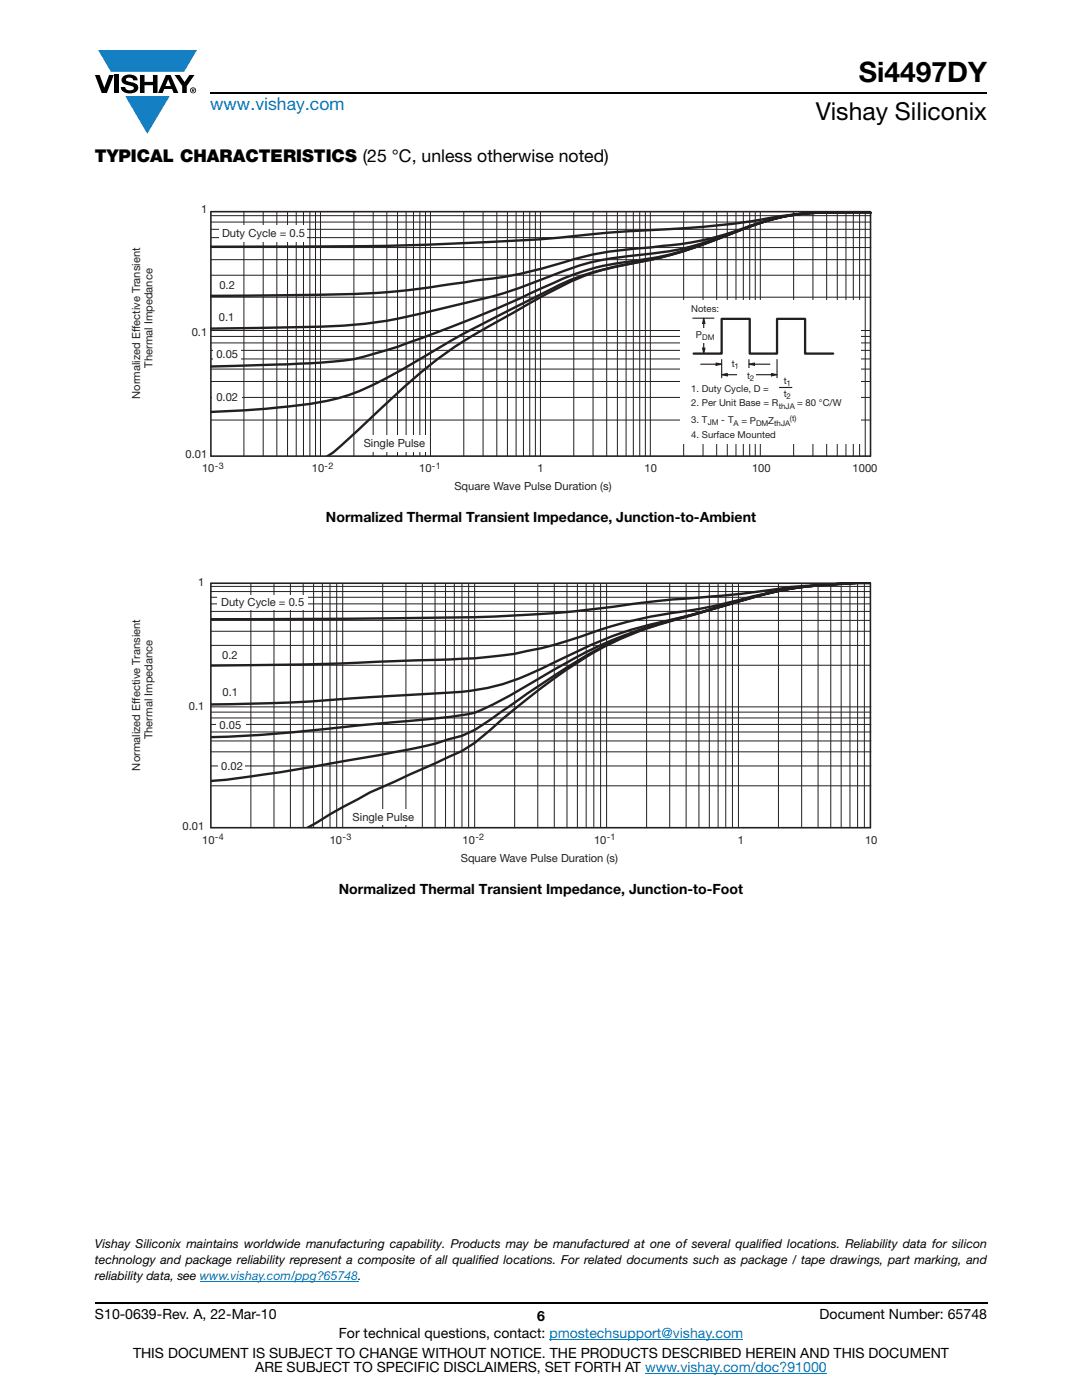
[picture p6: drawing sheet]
<svg xmlns="http://www.w3.org/2000/svg" width="216mm" height="279mm" viewBox="0 0 216 279" stroke-linecap="round" stroke-linejoin="round" font-family="sans-serif">
<g fill="#147fc3">
<path d="M19.6 10h19.7l-2.6 4.3h-1.1h-13.5z"/>
<path d="M25 19.2h8.9l-4.5 7.5z"/>
</g>
<g fill="#000">
<path d="M18.9 15h1l.9 2.5 1-2.5h.9l-1.4 3.6h-1zM22.9 15h.9v3.6h-.9zM24.6 15.3a2.1 2.1 0 0 1 2.8 .3l.1 .4h-.9a.79 .79 0 0 0-.7-.5 .79 .79 0 0 0-.8 .4l.3 .3 1 .2a1.08 1.08 0 0 1 1.2 1 1.08 1.08 0 0 1-1.1 1.2 1.73 1.73 0 0 1-2.4-1.2h.9a.96 .96 0 0 0 .8 .6 .96 .96 0 0 0 .9-.4 1.31 1.31 0 0 0-1.2-.6 1.03 1.03 0 0 1-1.1-.6 1.03 1.03 0 0 1 .2-1.1zM27.9 15h.9v1.3h1.7v-1.3h.9v3.6h-.9v-1.6h-1.7v1.6h-.9zM34.8 15h1.1l.9 1.4 1-1.4h1l-1.5 2.2v1.4h-.9v-1.4z"/>
<path d="M33.6 15.9l.5 1.3h-1.1zM33.1 15l-1.6 3.6h1l.3-.8h1.5l.3 .8h1l-1.6-3.6z"/>
<path d="M38.4 17.8h.2v.2h-.2zM38.3 17.7v.7h.1v-.3l.4 .3-.2-.3 .2-.2-.1-.2z"/>
<path d="M38.1 18a.46 .46 0 0 1 .9 0 .46 .46 0 0 1-.9 0zM37.9 18a.6 .6 0 0 0 1.2 0 .6 .6 0 0 0-1.2 0z"/>
</g>
<path d="M42 18.6h155M18.9 260h178.1" fill="none" stroke="#000" stroke-width=".36"/>
<path d="M39.9 255.7h31.6M109.6 267.3h38.7M128.7 274h36.3" fill="none" stroke="#007ec4" stroke-width=".2"/>
<path d="M26.1 40.6h149v57.7h-149z" fill="#fff"/>
<g fill="none" stroke="#231f20" stroke-width=".2">
<path d="M42.2 45.8h131.6M42.2 44.3h131.6M42.2 47.4h131.6M42.2 59.3h131.6M42.2 54.9h131.6M42.2 51.8h131.6M42.2 49.4h131.6M42.2 43h131.6M48.7 42.2v48.9M52.5 42.2v48.9M55.2 42.2v48.9M57.4 42.2v48.9"/>
<path d="M59.1 42.2v48.9M60.6 42.2v48.9M61.8 42.2v48.9M63 42.2v48.9M63.9 42.2v48.9M42.2 66h131.3M42.2 79.3h131.3M42.2 76.1h131.3M42.2 73.7h131.3M42.2 71.6h131.3M42.2 69.9h131.3M42.2 68.4h131.3"/>
<path d="M42.2 67.1h131.3M42.2 83.8h131.3"/>
</g>
<path d="M169.3 42.3a93.6 93.6 0 0 0-20 1.9 276.3 276.3 0 0 1-25.6 2.1h-1.3a363.9 363.9 0 0 1-33.1 2.4 1208.5 1208.5 0 0 1-47.3 .5M169.6 42.3h4.2M173.8 42.3h-4a50.9 50.9 0 0 0-17.6 2l-1 .4a236.5 236.5 0 0 1-17.7 6.3l-5.6 1.2a51.9 51.9 0 0 0-19.9 7.1l-5.5 3a100.5 100.5 0 0 0-22 15l-11.1 10.4-2.9 2.6-1.1 .7M173.8 42.3h-3.8a53.3 53.3 0 0 0-22.9 3.7 58.6 58.6 0 0 1-14.7 3.1l-2.5 .3a72 72 0 0 0-20.7 3.9 75.6 75.6 0 0 1-14.5 2.7 180.9 180.9 0 0 1-35.1 2.9l-17.6 .2M173.8 42.3h-5.1a50.8 50.8 0 0 0-22.9 4.2 57.3 57.3 0 0 1-18.9 4.5 52.3 52.3 0 0 0-17.7 4.3 89.3 89.3 0 0 1-17.6 5.4 125.9 125.9 0 0 1-22.9 4.3l-5.4 .2-21.3 .4M173.8 42.3h-3.8a51.7 51.7 0 0 0-23.1 3.9l-1.4 .6a71 71 0 0 1-22.1 5.7 43.2 43.2 0 0 0-13 4 302.1 302.1 0 0 1-23.8 10.1l-2 .7a103.3 103.3 0 0 1-14 4.4 278 278 0 0 1-27 1.4l-1.6 .1M173.8 42.3l-3.8 .1a51.2 51.2 0 0 0-23.1 3.9 92.4 92.4 0 0 1-22.7 6.6 50.8 50.8 0 0 0-16.3 5.9 305.4 305.4 0 0 0-28.4 15.4 45.1 45.1 0 0 1-17.3 6.4l-9.6 1-10.6 .6" fill="none" stroke="#231f20" stroke-width=".48"/>
<path d="M43.8 45h17.5v3.3h-17.5z" fill="#fff"/>
<g fill="none" stroke="#231f20" stroke-width=".2">
<path d="M70.6 42.2v48.9M74.5 42.2v48.9M77.2 42.2v48.9M79.3 42.2v48.9M81 42.2v48.9M82.5 42.2v48.9M83.8 42.2v48.9M84.9 42.2v48.9M85.9 42.2v48.9M92.5 42.2v48.9M96.4 42.2v48.9M99.1 42.2v48.9"/>
<path d="M101.2 42.2v48.9M103 42.2v48.9M104.4 42.2v48.9M105.7 42.2v48.9M106.8 42.2v48.9M107.8 42.2v48.9M114.5 42.2v48.9M118.3 42.2v48.9M121.1 42.2v48.9M123.2 42.2v48.9M124.9 42.2v48.9M126.4 42.2v48.9"/>
<path d="M127.7 42.2v48.9M128.8 42.2v48.9M129.8 42.2v48.9M136.4 42.2v48.9M140.3 42.2v48.9M143 42.2v48.9M145.1 42.2v48.9M146.9 42.2v48.9M148.3 42.2v48.9M149.6 42.2v48.9M150.7 42.2v48.9M151.7 42.2v48.9"/>
<path d="M158.4 42.2v48.9M162.2 42.2v48.9M165 42.2v48.9M167.1 42.2v48.9M168.8 42.2v48.9M170.3 42.2v48.9M171.5 42.2v48.9M172.6 42.2v48.9"/>
</g>
<path d="M135.7 60h36.1v28.6h-36.1z" fill="#fff"/>
<path d="M138.2 63.5h4.3M144 71.8v3.6M149.4 71.8v1.8M155 71.8v3.6" fill="none" stroke="#231f20" stroke-width=".23"/>
<path d="M144 74.8l1.1-.2v.4z" fill="#231f20"/>
<path d="M144 74.8l1.1-.2v.4zM144.8 74.8h3.4" fill="none" stroke="#231f20" stroke-width=".23"/>
<path d="M153.9 74.6l1.2 .2-1.2 .2z" fill="#231f20"/>
<path d="M150.9 74.8h3.4M153.9 74.6l1.2 .2-1.2 .2z" fill="none" stroke="#231f20" stroke-width=".23"/>
<path d="M142.9 72.5l1.1 .2-1.1 .2z" fill="#231f20"/>
<path d="M139.8 72.7h3.4M142.9 72.5l1.1 .2-1.1 .2z" fill="none" stroke="#231f20" stroke-width=".23"/>
<path d="M149.4 72.7l1.2-.2v.4z" fill="#231f20"/>
<path d="M149.4 72.7l1.2-.2v.4zM150.2 72.7h3.4" fill="none" stroke="#231f20" stroke-width=".23"/>
<g fill="#fff">
<path d="M144.5 71.2h3.7v2.3h-3.7z"/>
<path d="M147.2 73.6h3.7v2.3h-3.7z"/>
</g>
<path d="M140.2 69.5h.5l-.3 1.1z" fill="#231f20"/>
<path d="M140.2 69.5h.5l-.3 1.1zM140.4 66.5v3.3" fill="none" stroke="#231f20" stroke-width=".23"/>
<path d="M140.4 63.5l.3 1.1h-.5z" fill="#231f20"/>
<path d="M140.4 64.3v3.2M140.4 63.5l.3 1.1h-.5z" fill="none" stroke="#231f20" stroke-width=".23"/>
<path d="M138.4 65.4h4.8v3h-4.8z" fill="#fff"/>
<path d="M138.4 70.6h5.6v-7h5.6v7h5.4v-7h5.6v7h5.7" fill="none" stroke="#231f20" stroke-width=".46"/>
<path d="M155.5 77.3h2.5" fill="none" stroke="#231f20" stroke-width=".23"/>
<g fill="#fff">
<path d="M42.6 69.2h5.5v2.6h-5.5z"/>
<path d="M42.4 77.8h5.8v3h-5.8z"/>
<path d="M72 86.9h13.6v3.2h-13.6z"/>
</g>
<path d="M42.1 42.2l131.6 .1v48.7h-131.6z" fill="none" stroke="#231f20" stroke-width=".32"/>
<path d="M26.1 115.2h149v57.2h-149z" fill="#fff"/>
<path d="M166.5 116.6a71.7 71.7 0 0 0-20.4 3.8l-7.9 2.3a76.8 76.8 0 0 0-18.3 6.7 114.6 114.6 0 0 0-17.3 12.1l-7.9 6.8-2.5 1.6-18.4 8.3-7.9 4.3-4.6 2.7M173.7 116.3h-2.7l-5.3 .4a120.2 120.2 0 0 0-15.8 1.6l-3.9 .4a348.2 348.2 0 0 0-28.8 3 351.7 351.7 0 0 1-37 1.7l-38.1 .2M173.7 116.3a96.6 96.6 0 0 0-23.4 2.7 165.3 165.3 0 0 1-20.1 4 84.8 84.8 0 0 0-14.5 4.1 76.4 76.4 0 0 1-18 4l-3 .3-5.3 .2-11.6 .4a695.1 695.1 0 0 1-35.7 .8M173.7 116.3a85.9 85.9 0 0 0-23.4 2.9l-14.8 4.1a81.4 81.4 0 0 0-23.8 8.4 53.8 53.8 0 0 1-15 5.7 130.7 130.7 0 0 1-15.1 1.3l-9.1 .5a351.6 351.6 0 0 1-30.4 1.4M173.7 116.3a85.5 85.5 0 0 0-25 3.3l-9.1 2.7a101.9 101.9 0 0 0-23.8 8.5l-9.2 5.2a91.2 91.2 0 0 1-11.9 6.2 195.6 195.6 0 0 1-19 2.2l-3.6 .3a349.4 349.4 0 0 1-30 2.4M173.7 116.3a84.9 84.9 0 0 0-25 3.3l-10.5 3.1a80.6 80.6 0 0 0-18.2 6.5 181.5 181.5 0 0 0-19.9 12.8l-5.4 3.7-2.5 1.2a135.4 135.4 0 0 1-18 4.1l-6 1a293.4 293.4 0 0 1-26.1 3.9" fill="none" stroke="#231f20" stroke-width=".48"/>
<g fill="none" stroke="#231f20" stroke-width=".2">
<path d="M42 119.2h131.6M42 118.1h131.6M42 117h131.6M50.1 116.4v48.8M54.7 116.4v48.8M57.9 116.4v48.8M60.5 116.4v48.8M62.6 116.4v48.8M64.3 116.4v48.8M65.9 116.4v48.8M67.2 116.4v48.8M68.4 116.4v48.8"/>
<path d="M76.4 116.4v48.8M81 116.4v48.8M84.3 116.4v48.8M86.8 116.4v48.8M88.9 116.4v48.8M90.7 116.4v48.8M92.2 116.4v48.8M93.5 116.4v48.8M94.7 116.4v48.8M102.7 116.4v48.8M107.3 116.4v48.8M110.6 116.4v48.8"/>
<path d="M113.1 116.4v48.8M115.2 116.4v48.8M117 116.4v48.8M118.5 116.4v48.8M119.8 116.4v48.8M121 116.4v48.8M129 116.4v48.8M133.6 116.4v48.8M136.9 116.4v48.8M139.5 116.4v48.8M141.5 116.4v48.8M143.3 116.4v48.8"/>
<path d="M144.8 116.4v48.8M146.1 116.4v48.8M147.3 116.4v48.8M155.3 116.4v48.8M160 116.4v48.8M163.2 116.4v48.8M165.8 116.4v48.8M167.8 116.4v48.8M169.6 116.4v48.8M171.1 116.4v48.8M172.5 116.4v48.8M42 120.5h131.6"/>
<path d="M42 122h131.6M42 132.8h131.6M42 128.8h131.6M42 126h131.6M42 123.8h131.6M42.2 141.1h131.6M42.2 156.8h131.6M42.2 152.9h131.6M42.2 150h131.6M42.2 147.9h131.6M42.2 146.1h131.6M42.2 144.6h131.6"/>
<path d="M42.2 143.3h131.6M42.2 142.1h131.6"/>
</g>
<g fill="#fff">
<path d="M43.2 118.7h18.1v2.9h-18.1z"/>
<path d="M43.1 143.6h5.8v2h-5.8z"/>
<path d="M69.8 161.5h13.5v3h-13.5z"/>
<path d="M43.7 151.4h5.2v3.1h-5.2z"/>
</g>
<path d="M42.1 116.4v48.8M42.1 116.4h131.6M173.7 116.4v48.8h-131.6" fill="none" stroke="#231f20" stroke-width=".32"/>
<text font-size="5.6" x="171.3" y="16.4">Si4497DY</text>
<text font-size="4.9" x="162.8" y="24">Vishay Siliconix</text>
<text font-size="3.5" fill="#007ec4" x="42" y="21.9">www.vishay.com</text>
<text font-size="3.5" x="18.9" y="32.3">TYPICAL CHARACTERISTICS (25 °C, unless otherwise noted)</text>
<g font-size="2.8">
<text x="65" y="104.1">Normalized Thermal Transient Impedance, Junction-to-Ambient</text>
<text x="67.6" y="178.5">Normalized Thermal Transient Impedance, Junction-to-Foot</text>
<text x="18.9" y="263.3">S10-0639-Rev. A, 22-Mar-10</text>
<text x="107.2" y="263.6">6</text>
<text x="163.6" y="263.3">Document Number: 65748</text>
<text x="67.6" y="267.1">For technical questions, contact: pmostechsupport@vishay.com</text>
<text x="26.5" y="271">THIS DOCUMENT IS SUBJECT TO CHANGE WITHOUT NOTICE. THE PRODUCTS DESCRIBED HEREIN AND THIS DOCUMENT</text>
<text x="50.9" y="273.8">ARE SUBJECT TO SPECIFIC DISCLAIMERS, SET FORTH AT www.vishay.com/doc?91000</text>
</g>
<g font-size="2.5">
<text x="18.9" y="249.1">Vishay Siliconix maintains worldwide manufacturing capability. Products may be manufactured at one of several qualified locations. Reliability data for silicon</text>
<text x="18.9" y="252.3">technology and package reliability represent a composite of all qualified locations. For related documents such as package / tape drawings, part marking, and</text>
<text x="18.9" y="255.5">reliability data, see www.vishay.com/ppg?65748.</text>
</g>
<g font-size="2.2" fill="#231f20">
<text x="40.1" y="42.5">1</text>
<text x="44.3" y="47.3">Duty Cycle = 0.5</text>
<text x="43.8" y="57.6">0.2</text>
<text x="43.7" y="64.1">0.1</text>
<text x="38.2" y="67.1">0.1</text>
<text x="43.2" y="71.4">0.05</text>
<text x="30.4" y="73.4" transform="rotate(-90 30.4 73.4)">Thermal Impedance</text>
<text x="28" y="79.6" transform="rotate(-90 28 79.6)">Normalized Effective Transient</text>
<text x="43.2" y="80">0.02</text>
<text x="72.6" y="89.3">Single Pul</text>
<text x="82.5" y="89.3">se</text>
<text x="37" y="91.3">0.01</text>
<text x="40.3" y="94.2">10</text>
<text x="62.2" y="94.2">10</text>
<text x="83.6" y="94.2">10</text>
<text x="107.2" y="94.2">1</text>
<text x="128.6" y="94.2">10</text>
<text x="150.1" y="94.2">100</text>
<text x="170.1" y="94.2">1000</text>
<text x="90.7" y="97.8">Square Wave Pulse Duration (s)</text>
<text x="39.5" y="117">1</text>
<text x="44.2" y="121">Duty Cycle = 0.5</text>
<text x="44.3" y="131.6">0.2</text>
<text x="37.7" y="141.6">0.1</text>
<text x="44.4" y="138.9">0.1</text>
<text x="30.4" y="147.5" transform="rotate(-90 30.4 147.5)">Thermal Impedance</text>
<text x="43.8" y="145.5">0.05</text>
<text x="28" y="153.8" transform="rotate(-90 28 153.8)">Normalized Effective Transient</text>
<text x="44.1" y="153.7">0.02</text>
<text x="36.4" y="165.5">0.01</text>
<text x="70.4" y="163.8">Single Puls</text>
<text x="81.4" y="163.8">e</text>
<text x="40.3" y="168.4">10</text>
<text x="65.8" y="168.4">10</text>
<text x="91.9" y="172">Square Wave Pulse Duration (s)</text>
<text x="92.3" y="168.4">10</text>
<text x="118.5" y="168.4">10</text>
<text x="147.2" y="168.4">1</text>
<text x="172.6" y="168.4">10</text>
</g>
<g font-size="1.9" fill="#231f20">
<text x="137.9" y="62.4">Notes:</text>
<text x="138.9" y="67.5">P</text>
<text x="146" y="73.2">t</text>
<text x="149.1" y="75.6">t</text>
<text x="156.4" y="76.7">t</text>
<text x="137.9" y="78.2">1. Duty Cycle, D =</text>
<text x="137.9" y="81.1">2. Per Unit Ba</text>
<text x="149.8" y="81.1">s</text>
<text x="150.8" y="81.1">e = R</text>
<text x="156.4" y="79.2">t</text>
<text x="159.1" y="81.1">= 80 °C/W</text>
<text x="137.9" y="87.5">4. Surface Mounted</text>
<text x="137.9" y="84.5">3. T</text>
<text x="143.9" y="84.5">- T</text>
<text x="147.9" y="84.6">= P</text>
<text x="153.3" y="84.6">Z</text>
</g>
<g font-size="1.8" fill="#231f20">
<text x="42.9" y="93.5">-3</text>
<text x="64.8" y="93.5">-2</text>
<text x="86.2" y="93.5">-1</text>
<text x="42.9" y="167.7">-4</text>
<text x="68.3" y="167.7">-3</text>
<text x="94.9" y="167.7">-2</text>
<text x="121.1" y="167.7">-1</text>
</g>
<g font-size="1.6" fill="#231f20">
<text x="140.1" y="67.9">DM</text>
<text x="146.5" y="73.6">1</text>
<text x="149.6" y="76">2</text>
<text x="157" y="77.1">1</text>
<text x="155.4" y="81.5">thJA</text>
<text x="157" y="79.6">2</text>
<text x="141.2" y="84.9">JM</text>
<text x="146.4" y="85">A</text>
<text x="150.9" y="85">DM</text>
<text x="154.5" y="85">thJA</text>
<text x="157.6" y="84">(t)</text>
</g>
</svg>
